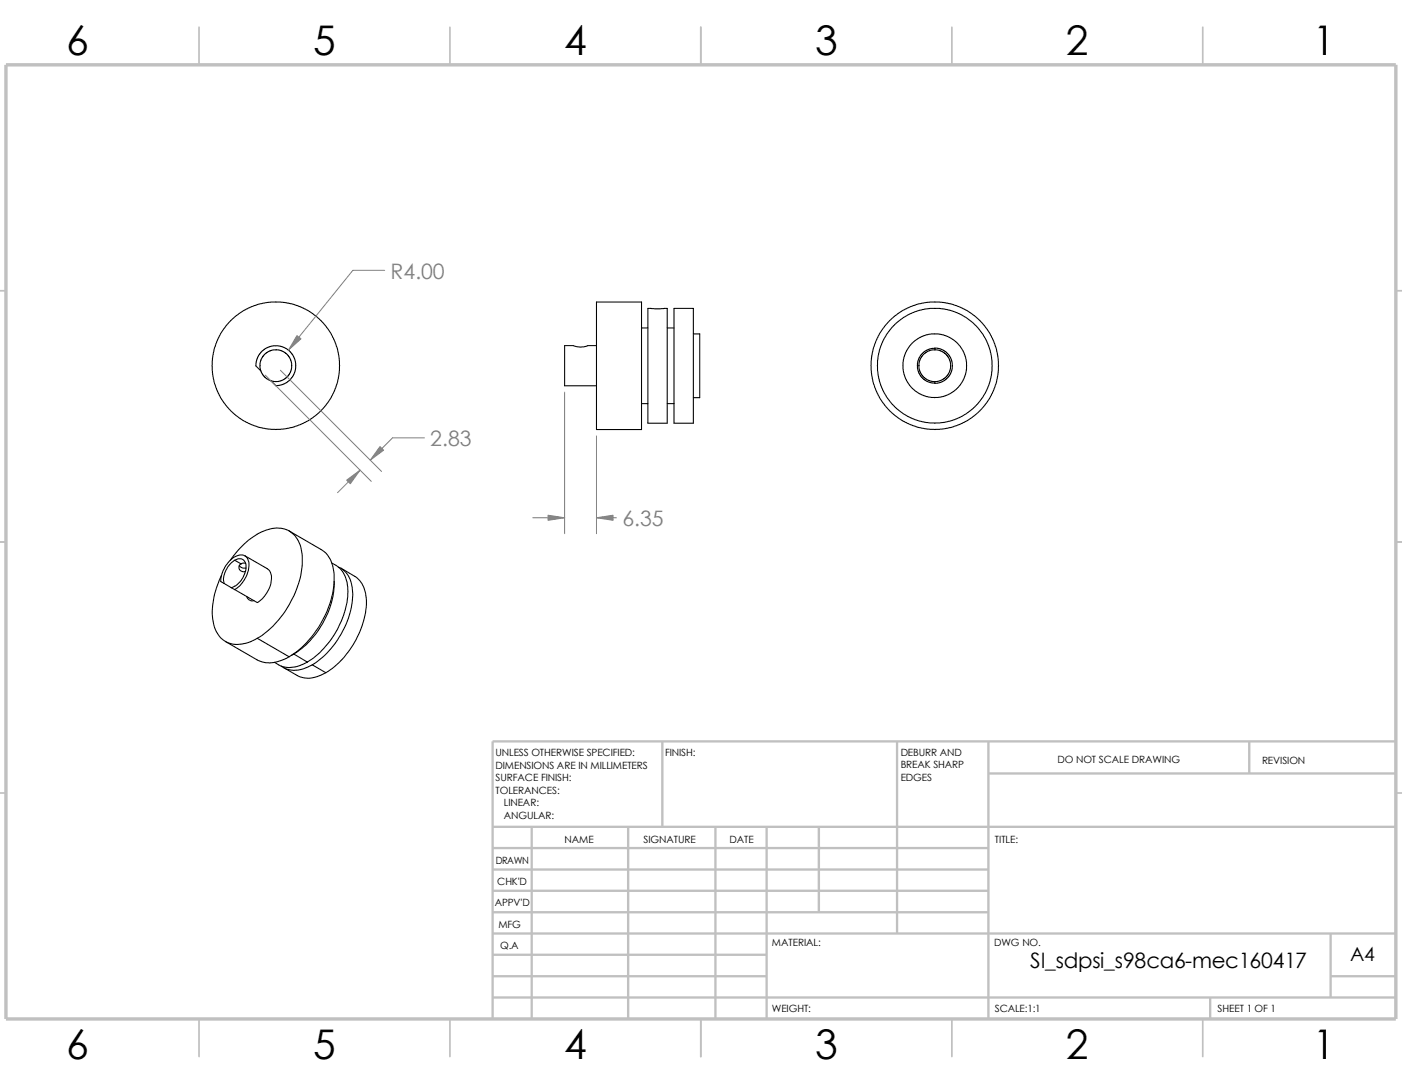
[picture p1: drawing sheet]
<svg xmlns="http://www.w3.org/2000/svg" width="279mm" height="216mm" viewBox="0 0 279 216" stroke-linecap="round" stroke-linejoin="round" font-family="sans-serif">
<g fill="none" stroke="#c0c0c0" stroke-width=".34">
<path d="M39.7 5.4v7.5M89.7 5.4v7.5M139.7 5.4v7.5M189.7 5.4v7.5M239.7 5.4v7.5M-.1 57.9h1.3M278.2 57.9h1.2M-.1 107.9h1.3M278.2 107.9h1.2M-.1 157.9h1.3M278.2 157.9h1.2M39.7 202.9v7.5"/>
<path d="M89.7 202.9v7.5M139.7 202.9v7.5M189.7 202.9v7.5M239.7 202.9v7.5"/>
</g>
<g fill="none" stroke="#c0c0c0" stroke-width=".47">
<path d="M132 147.7v17M178.8 147.7v38.2M197 154.1h81.2M197 147.7v55.2M249 147.7v6.4M278.2 147.7h-180v55.2M98.2 168.9h98.8M98.2 173.2h98.8M98.2 164.7h180M98.2 177.4h98.8M106 164.7v38.2M125.2 164.7v38.2"/>
<path d="M142.6 164.7v38.2M152.8 164.7v38.2M163.2 164.7v17M98.2 194.4h54.6M98.2 185.9h180M98.2 190.2h54.6M98.2 198.7h180M98.2 181.7h98.8M241.2 198.7v4.2M265.2 194.4h13M265.2 185.9v12.8"/>
</g>
<path d="M1.2 12.9h277v190h-277z" fill="none" stroke="#c0c0c0" stroke-width=".68" stroke-linecap="butt"/>
<g fill="none" stroke="#000" stroke-width=".21">
<path d="M51.9 73.8l-.9-.9v-.6l.6-1.6 1-1.1 1.2-.6 1.1-.2 1.4 .3 1.3 .7 .8 .9 .5 1.6v1.3l-.5 1.3-1.1 1.2-1.5 .7h-.8l-1-.9M54 75.9l1 .1M55 69.6l1.3 .3 .9 .7 .7 .9 .3 1.3-.3 1.4-.7 .9-.9 .6-1.3 .3M55 69.7l-.9 .1-1.1 .5-.8 1-.4 1 .1 1.2 .4 1.1 .8 .8 .9 .5M118.9 60.2h8.9v25.4h-8.9zM118.9 68.8h-1.8a3.6 3.6 0 0 1-2.8 0h-1.8v8h6.4M127.8 65.3h1.3M129.1 61.4h3.9v22.9h-3.9zM133 65.3h1.3M134.3 61.4h3.9v22.9h-3.9zM138.2 66.5h1.2v12.7h-1.2M186.3 69.3v.4l1.1 .1 1.2 .8 .6 .9 .3 1.4-.3 1.3-.6 .9-1 .6-1.3 .3"/>
<path d="M186.3 69.3l1.5 .3 1 .8 .9 1.4 .1 1.1-.3 1.4-.7 1-1 .7-1.5 .4M186.3 69.3l-1.3 .3-.9 .5-1 1.2-.3 1.5 .3 1.5 1 1.3 1.4 .6 .8 .1v-.3M186.3 69.6l-1.3 .3-1 .7-.6 .9-.3 1.3 .3 1.4 .6 .9 1 .6 1.3 .3M54.9 85.6l-2.4-.3-2.4-.7-1.5-.8-2.6-2-2-2.6-.8-1.5-.7-2.4-.3-2.4 .3-2.5 .7-2.4 .8-1.6 2-2.6 2.6-2 1.9-.9 3.1-.7h2.3l2.5 .4 2 .7 2 1.2 1.6 1.3 2 2.6 .7 1.6 .7 2.4 .3 2.5-.3 2.4-.7 2.4-.7 1.5-2 2.6-2.6 2-1.6 .8-2.4 .7-2.4 .3M127.8 80.4h1.3M133 80.4h1.3M44.1 114.6a14.9 14.9 0 0 0-1.3 10.4 4.8 4.8 0 0 0 6.3 3.1l2.2-1M44.7 116.2l-.7-.4a5.7 5.7 0 0 1 3.6-5.2 1.62 1.62 0 0 1 2 1.8 6.2 6.2 0 0 1-2.8 5M44.7 116.2l1.4 .9M45.8 111.6a14.2 14.2 0 0 1 8.6-6.4 4.9 4.9 0 0 1 5.7 4.7 18 18 0 0 1-4.1 13 16.4 16.4 0 0 1-4.7 4.2M46.1 117.1l.7 .3M46.8 111.6l1.2 .7"/>
<path d="M46.8 111.6a1.38 1.38 0 0 1 1.6-.1 1.38 1.38 0 0 1 .6 1.5 4.6 4.6 0 0 1-2.9 4.1M46.8 111.6a4.6 4.6 0 0 0-2.1 4.6M47.7 112.6a1.17 1.17 0 0 0 1.3 .5M48 112.3a.87 .87 0 0 0-.3 1.2 .87 .87 0 0 0 1.2 .3M48.8 110.7l4.5 2.6a2.66 2.66 0 0 1 .7 2.9l-.9 2a4.9 4.9 0 0 1-1.8 1.8l-4.5-2.6M48.9 112.2l-.4-.1-.5 .2M49.1 118.8a1.17 1.17 0 0 0 1.5 .8M57.6 105.7l6.4 3.7a6 6 0 0 1 2.6 5.6 20 20 0 0 1-7.6 14.9l-1.4 .9M66.1 112.1a5.7 5.7 0 0 1 3.2 5.8 18 18 0 0 1-8 14M66.6 115.8a17.7 17.7 0 0 1-8.1 14.5M67.4 112.9a5.1 5.1 0 0 1 2.9 5 17.9 17.9 0 0 1-8.1 14.5M67.9 113.2l2.8 1.6a5.7 5.7 0 0 1 2.3 5.2 18 18 0 0 1-8.1 14"/>
<path d="M44.9 127.8l6.4 3.6a5.9 5.9 0 0 0 5.4-.1l.9-.5M51.3 127.1l6.3 3.7M56.5 133l2.7 1.5a5.3 5.3 0 0 0 5.3-.3l.4-.2M58.5 130.3l-.4 .2M58.5 130.3l2.8 1.6M61.3 131.9a5.7 5.7 0 0 1-6.6 0M62.2 132.4l2.7 1.6M62.2 132.4a5.6 5.6 0 0 1-6.2 .3"/>
<circle cx="186.3" cy="72.9" r="12.7"/>
<circle cx="186.3" cy="72.8" r="6.3"/>
<circle cx="186.3" cy="72.8" r="11.4"/>
</g>
<path d="M76.7 53.8h-6.4l-12.8 15.9M52.9 74.7l21.1 21.2M55.9 73.7l20.1 20.2M112.5 78.1v28.2M71.8 93.6l-4.5 4.5M84.6 87.2h-6.4l-4.4 4.5M118.9 86.8v19.5M106.2 103.1h6.3M118.9 103.1h4" fill="none" stroke="#808080" stroke-width=".2"/>
<g fill="#808080" stroke="#808080" stroke-width=".2">
<path d="M118.9 103.1l3.3-.5v1z"/>
<path d="M109.2 102.6l3.3 .5-3.3 .5z"/>
<path d="M59.2 66.8l.8 .7-2.5 2.2z"/>
<path d="M69.1 95.6l2.7-2-2 2.8z"/>
<path d="M75.7 88.9l.8 .8-2.7 2z"/>
</g>
<g font-size="8.1">
<text x="13.2" y="10.9">6</text>
<text x="62.4" y="10.9">5</text>
<text x="112.4" y="10.9">4</text>
<text x="162.4" y="10.9">3</text>
<text x="212.4" y="10.9">2</text>
<text x="261.7" y="10.9">1</text>
<text x="13.2" y="210.9">6</text>
<text x="62.4" y="210.9">5</text>
<text x="112.4" y="210.9">4</text>
<text x="162.4" y="210.9">3</text>
<text x="212.4" y="210.9">2</text>
<text x="261.7" y="210.9">1</text>
</g>
<g font-size="4.2" fill="#808080">
<text x="77.8" y="55.5">R4.00</text>
<text x="85.8" y="88.9">2.83</text>
<text x="124" y="104.8">6.35</text>
</g>
<text font-size="4.2" x="205.3" y="192.8">SI_sdpsi_s98ca6-mec160417</text>
<text font-size="3.9" x="269.1" y="191.5">A4</text>
<g font-size="2">
<text x="98.8" y="150.6">UNLESS OTHERWISE SPECIFIED:</text>
<text x="98.8" y="153.1">DIMENSIONS ARE IN MILLIMETERS</text>
<text x="98.8" y="155.6">SURFACE FINISH:</text>
<text x="132.5" y="150.6">FINISH:</text>
<text x="179.5" y="155.5">EDGES</text>
<text x="179.5" y="150.5">DEBURR AND</text>
<text x="179.5" y="153">BREAK SHARP</text>
<text x="210.8" y="151.9">DO NOT SCALE DRAWING</text>
<text x="251.5" y="152.1">REVISION</text>
<text x="98.8" y="158.1">TOLERANCES:</text>
<text x="100.4" y="160.6">LINEAR:</text>
<text x="100.4" y="163.1">ANGULAR:</text>
<text x="112.5" y="168">NAME</text>
<text x="128.2" y="167.9">SIGNATURE</text>
<text x="145.4" y="167.9">DATE</text>
<text x="198.3" y="167.9">TITLE:</text>
<text x="98.8" y="172.1">DRAWN</text>
<text x="99.1" y="176.3">CHK'D</text>
<text x="98.6" y="180.4">APPV'D</text>
<text x="99.3" y="184.8">MFG</text>
<text x="99.7" y="189">Q.A</text>
<text x="153.8" y="188.5">MATERIAL:</text>
<text x="198.1" y="188.5">DWG NO.</text>
<text x="153.8" y="201.5">WEIGHT:</text>
<text x="198.2" y="201.6">SCALE:1:1</text>
<text x="242.7" y="201.6">SHEET 1 OF 1</text>
</g>
</svg>
